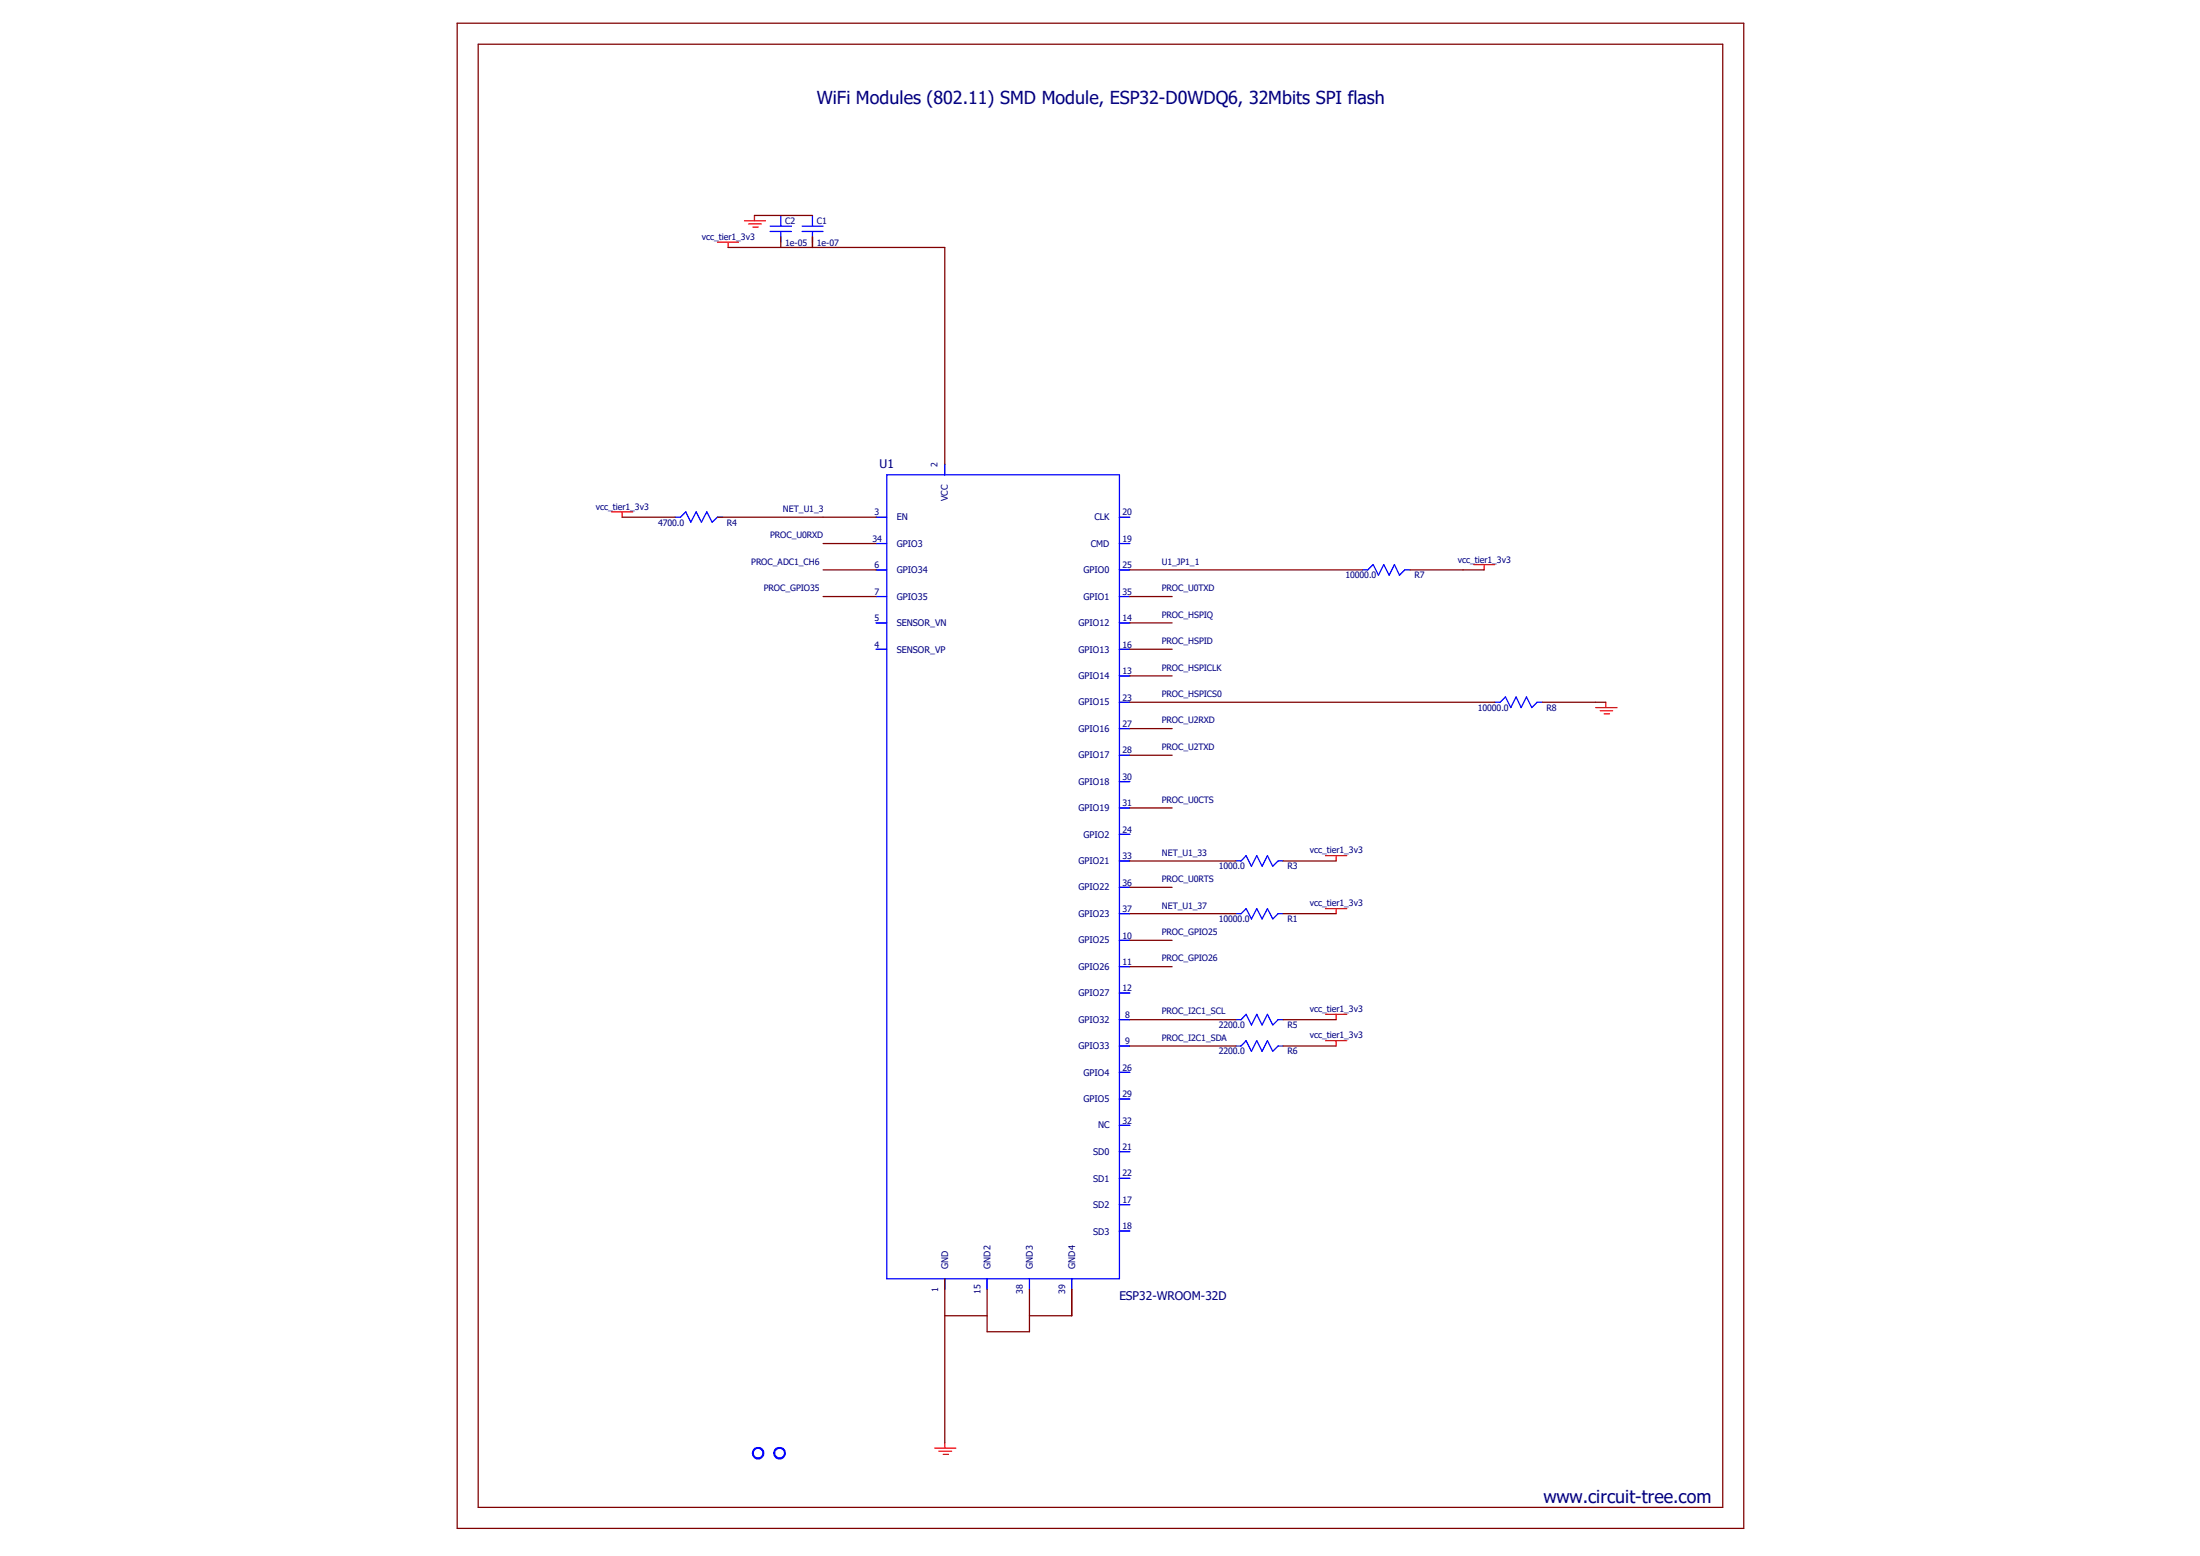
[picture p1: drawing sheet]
<svg xmlns="http://www.w3.org/2000/svg" width="297mm" height="210mm" viewBox="0 0 297 210" stroke-linecap="round" stroke-linejoin="round" font-family="sans-serif">
<path d="M61.4 3l174.2 203.6M235.6 3l-174.2 203.6" fill="none" stroke="#fff" stroke-width=".14"/>
<g fill="none" stroke="#f00" stroke-width=".17">
<path d="M96.9 32.7h2.8M98.3 32.7v.7M100.5 29.8h2.8M101 30.2h1.8M101.6 30.6h.8M101.9 29.1v.7M82.5 69.1h2.9M84 69.1v.7M199 76.2h2.8M200.4 76.2v.7M215.4 95.5h2.9M216 95.9h1.7"/>
<path d="M216.6 96.4h.7M216.8 94.8v.7M178.9 115.5h2.9M180.4 115.5v.7M178.9 136.9h2.9M178.9 122.6h2.9M180.4 122.6v.7M180.4 136.9v.7M178.9 140.5h2.9M180.4 140.5v.7M126.2 195.5h2.8M126.7 195.9h1.8"/>
<path d="M127.3 196.3h.8M127.6 194.7v.8"/>
</g>
<path d="M61.7 3.1h173.7v203.2h-173.7zM64.6 6h168v197.5h-168z" fill="none" stroke="#800000" stroke-width=".17"/>
<g fill="none" stroke="#00f" stroke-width=".17">
<path d="M104 30.5h2.8M104 31.2h2.8M105.4 29.1v1.4M105.4 31.2v1.5M108.3 30.5h2.8M108.3 31.2h2.8M109.7 29.1v1.4M109.7 31.2v1.5M91.1 69.8h.8l.7-.7 .7 1.4 .7-1.4 .7 1.4 .7-1.4 .7 1.4 .8-.7h.7M118.3 76.9h1.4M118.3 69.8h1.4M118.3 73.4h1.4"/>
<path d="M119.7 64.1h31.4v108.5h-31.4zM127.6 62.7v1.4M151.1 76.9h1.4M151.1 69.8h1.4M151.1 73.4h1.4M183.9 76.9h.8l.7-.7 .7 1.4 .7-1.4 .7 1.4 .8-1.4 .6 1.4 .8-.7h.7M118.3 80.5h1.4M118.3 84.1h1.4M118.3 87.6h1.4M151.1 94.8h1.4M151.1 80.5h1.4M151.1 84.1h1.4"/>
<path d="M151.1 87.6h1.4M151.1 91.2h1.4M151.1 98.3h1.4M201.8 94.8h.7l.7-.7 .8 1.4 .7-1.4 .7 1.4 .7-1.4 .7 1.4 .7-.7h.7M151.1 116.2h1.4M151.1 101.9h1.4M151.1 105.5h1.4M151.1 109.1h1.4M151.1 112.6h1.4M151.1 119.8h1.4M166.8 116.2h.8l.6-.7 .8 1.4 .7-1.4 .7 1.4 .7-1.4 .7 1.4 .8-.7h.6M151.1 137.6h1.4"/>
<path d="M151.1 123.3h1.4M151.1 126.9h1.4M151.1 130.5h1.4M151.1 134h1.4M166.8 137.6h.8l.6-.7 .8 1.4 .7-1.4 .7 1.4 .7-1.4 .7 1.4 .8-.7h.6M166.8 123.3h.8l.6-.7 .8 1.4 .7-1.4 .7 1.4 .7-1.4 .7 1.4 .8-.7h.6M151.1 141.2h1.4M151.1 144.7h1.4M151.1 148.3h1.4M151.1 151.9h1.4M151.1 155.4h1.4M151.1 159h1.4"/>
<path d="M166.8 141.2h.8l.6-.7 .8 1.4 .7-1.4 .7 1.4 .7-1.4 .7 1.4 .8-.7h.6M127.6 172.6v1.4M133.3 172.6v1.4M139 172.6v1.4M144.7 172.6v1.4M151.1 162.6h1.4M151.1 166.2h1.4"/>
</g>
<g fill="none" stroke="#00f" stroke-width=".14">
<path d="M118.3 69.8h1.4M118.3 73.4h1.4M118.3 76.9h1.4M127.6 62.7v1.4M151.1 69.8h1.4M151.1 73.4h1.4M151.1 76.9h1.4M118.3 80.5h1.4M118.3 84.1h1.4M118.3 87.6h1.4M151.1 80.5h1.4M151.1 84.1h1.4"/>
<path d="M151.1 87.6h1.4M151.1 91.2h1.4M151.1 94.8h1.4M151.1 98.3h1.4M151.1 101.9h1.4M151.1 105.5h1.4M151.1 109.1h1.4M151.1 112.6h1.4M151.1 116.2h1.4M151.1 119.8h1.4M151.1 123.3h1.4M151.1 126.9h1.4"/>
<path d="M151.1 130.5h1.4M151.1 134h1.4M151.1 137.6h1.4M151.1 141.2h1.4M151.1 144.7h1.4M151.1 148.3h1.4M151.1 151.9h1.4M151.1 155.4h1.4M151.1 159h1.4M127.6 172.6v1.4M133.3 172.6v1.4M139 172.6v1.4"/>
<path d="M144.7 172.6v1.4M151.1 162.6h1.4M151.1 166.2h1.4"/>
</g>
<path d="M101.9 195.5a.8 .8 0 0 1 1.2 .3 .8 .8 0 0 1-.6 1.1 .8 .8 0 0 1-.9-.8h.1a.64 .64 0 0 1 .8-.6 .64 .64 0 0 1 .3 1 .64 .64 0 0 1-1-.1l-.1-.3h-.1z" fill-rule="evenodd" fill="#00f"/>
<path d="M101.9 195.5a.8 .8 0 0 1 1.2 .3 .8 .8 0 0 1-.6 1.1 .8 .8 0 0 1-.9-.8h.1a.64 .64 0 0 1 .8-.6 .64 .64 0 0 1 .3 1 .64 .64 0 0 1-1-.1l-.1-.3h-.1z" fill="none" stroke="#00f" stroke-width=".14"/>
<path d="M104.7 195.5a.8 .8 0 0 1 1.3 .3 .8 .8 0 0 1-.6 1.1 .8 .8 0 0 1-1-.8h.2a.65 .65 0 0 1 .8-.6 .65 .65 0 0 1 .4 .9 .65 .65 0 0 1-.9 .2l-.3-.2v-.3h-.2z" fill-rule="evenodd" fill="#00f"/>
<path d="M104.7 195.5a.8 .8 0 0 1 1.3 .3 .8 .8 0 0 1-.6 1.1 .8 .8 0 0 1-1-.8h.2a.65 .65 0 0 1 .8-.6 .65 .65 0 0 1 .4 .9 .65 .65 0 0 1-.9 .2l-.3-.2v-.3h-.2z" fill="none" stroke="#00f" stroke-width=".14"/>
<g fill="none" stroke="#800000" stroke-width=".17">
<path d="M98.3 33.4h29.3v29.3M101.9 29.1h7.8M105.4 32v1.4M109.7 32v1.4M84 69.8h7.1M96.9 69.8h21.4M111.1 76.9h7.2M111.1 73.4h7.2M152.5 76.9h31.4M190.4 76.9h10M111.1 80.5h7.2M152.5 94.8h49.3"/>
<path d="M152.5 80.5h5.7M152.5 91.2h5.7M152.5 84.1h5.7M152.5 87.6h5.7M152.5 98.3h5.7M208.2 94.8h8.6M152.5 116.2h14.3M152.5 101.9h5.7M152.5 109.1h5.7M152.5 119.8h5.7M173.2 116.2h7.2M152.5 137.6h14.3"/>
<path d="M152.5 123.3h14.3M152.5 126.9h5.7M152.5 130.5h5.7M173.2 137.6h7.2M173.2 123.3h7.2M152.5 141.2h14.3M173.2 141.2h7.2M127.6 172.6v22.1M127.6 177.6h5.7M133.3 174v5.7h5.7v-5.7M144.7 174v3.6h-5.7"/>
</g>
<g font-size="2.4" fill="#000080">
<text x="110.3" y="14">WiFi Modules (802.11) SMD Module, ESP32-D0WDQ6, 32Mbits SPI flash</text>
<text x="208.4" y="202.9">www.circuit-tree.com</text>
</g>
<g font-size="1.6" fill="#000080">
<text x="118.7" y="63.2">U1</text>
<text x="151.1" y="175.5">ESP32-WROOM-32D</text>
</g>
<g font-size="1.2" fill="#000080">
<text x="94.7" y="32.4">vcc_tier1_3v3</text>
<text x="106" y="33.2">1e-05</text>
<text x="106" y="30.2">C2</text>
<text x="110.3" y="33.2">1e-07</text>
<text x="110.3" y="30.2">C1</text>
<text x="126.6" y="63" transform="rotate(-90 126.6 63)">2</text>
<text x="80.4" y="68.8">vcc_tier1_3v3</text>
<text x="88.9" y="71">4700.0</text>
<text x="98.1" y="71">R4</text>
<text x="105.7" y="69.1">NET_U1_3</text>
<text x="118.1" y="69.6">3</text>
<text x="121.1" y="70.2">EN</text>
<text x="128" y="67.6" transform="rotate(-90 128 67.6)">VCC</text>
<text x="147.7" y="70.2">CLK</text>
<text x="151.6" y="69.6">20</text>
<text x="101.4" y="76.2">PROC_ADC1_CH6</text>
<text x="104" y="72.6">PROC_U0RXD</text>
<text x="117.8" y="73.2">34</text>
<text x="118.1" y="76.7">6</text>
<text x="121.1" y="73.8">GPIO3</text>
<text x="121.1" y="77.4">GPIO34</text>
<text x="146.3" y="77.4">GPIO0</text>
<text x="147.3" y="73.8">CMD</text>
<text x="151.6" y="73.2">19</text>
<text x="151.6" y="76.7">25</text>
<text x="156.8" y="76.2">U1_JP1_1</text>
<text x="196.8" y="75.9">vcc_tier1_3v3</text>
<text x="103.1" y="79.8">PROC_GPIO35</text>
<text x="118.1" y="80.3">7</text>
<text x="118.1" y="83.9">5</text>
<text x="121.1" y="80.9">GPIO35</text>
<text x="146.3" y="80.9">GPIO1</text>
<text x="151.6" y="80.3">35</text>
<text x="151.6" y="83.9">14</text>
<text x="156.8" y="83.4">PROC_HSPIQ</text>
<text x="156.8" y="79.8">PROC_U0TXD</text>
<text x="181.7" y="78.1">10000.0</text>
<text x="191" y="78.1">R7</text>
<text x="118.1" y="87.4">4</text>
<text x="121.1" y="84.5">SENSOR_VN</text>
<text x="121.1" y="88.1">SENSOR_VP</text>
<text x="145.6" y="84.5">GPIO12</text>
<text x="145.6" y="88.1">GPIO13</text>
<text x="151.6" y="87.4">16</text>
<text x="156.8" y="86.9">PROC_HSPID</text>
<text x="145.6" y="91.7">GPIO14</text>
<text x="145.6" y="95.2">GPIO15</text>
<text x="151.6" y="91">13</text>
<text x="151.6" y="94.6">23</text>
<text x="156.8" y="94.1">PROC_HSPICS0</text>
<text x="156.8" y="90.5">PROC_HSPICLK</text>
<text x="199.5" y="95.9">10000.0</text>
<text x="208.8" y="95.9">R8</text>
<text x="145.6" y="98.8">GPIO16</text>
<text x="151.6" y="98.1">27</text>
<text x="151.6" y="101.7">28</text>
<text x="156.8" y="97.6">PROC_U2RXD</text>
<text x="156.8" y="101.2">PROC_U2TXD</text>
<text x="145.6" y="102.4">GPIO17</text>
<text x="145.6" y="105.9">GPIO18</text>
<text x="151.6" y="105.3">30</text>
<text x="145.6" y="109.5">GPIO19</text>
<text x="146.3" y="113.1">GPIO2</text>
<text x="151.6" y="108.8">31</text>
<text x="151.6" y="112.4">24</text>
<text x="156.8" y="108.3">PROC_U0CTS</text>
<text x="145.6" y="116.6">GPIO21</text>
<text x="151.6" y="116">33</text>
<text x="151.6" y="119.5">36</text>
<text x="156.8" y="115.5">NET_U1_33</text>
<text x="156.8" y="119">PROC_U0RTS</text>
<text x="164.5" y="117.3">1000.0</text>
<text x="173.8" y="117.3">R3</text>
<text x="176.8" y="115.2">vcc_tier1_3v3</text>
<text x="145.6" y="120.2">GPIO22</text>
<text x="145.6" y="123.8">GPIO23</text>
<text x="151.6" y="123.1">37</text>
<text x="156.8" y="122.6">NET_U1_37</text>
<text x="164.5" y="124.5">10000.0</text>
<text x="173.8" y="124.5">R1</text>
<text x="176.8" y="122.3">vcc_tier1_3v3</text>
<text x="145.6" y="127.3">GPIO25</text>
<text x="145.6" y="130.9">GPIO26</text>
<text x="151.6" y="126.7">10</text>
<text x="151.6" y="130.3">11</text>
<text x="156.8" y="126.2">PROC_GPIO25</text>
<text x="156.8" y="129.8">PROC_GPIO26</text>
<text x="145.6" y="134.5">GPIO27</text>
<text x="151.6" y="133.8">12</text>
<text x="151.9" y="137.4">8</text>
<text x="156.8" y="136.9">PROC_I2C1_SCL</text>
<text x="176.8" y="136.6">vcc_tier1_3v3</text>
<text x="145.6" y="138">GPIO32</text>
<text x="145.6" y="141.6">GPIO33</text>
<text x="151.9" y="141">9</text>
<text x="156.8" y="140.5">PROC_I2C1_SDA</text>
<text x="164.5" y="138.8">2200.0</text>
<text x="164.5" y="142.3">2200.0</text>
<text x="173.8" y="138.8">R5</text>
<text x="173.8" y="142.3">R6</text>
<text x="176.8" y="140.2">vcc_tier1_3v3</text>
<text x="146.3" y="145.2">GPIO4</text>
<text x="146.3" y="148.8">GPIO5</text>
<text x="151.6" y="144.5">26</text>
<text x="151.6" y="148.1">29</text>
<text x="147.6" y="155.9">SD0</text>
<text x="148.3" y="152.3">NC</text>
<text x="151.6" y="151.7">32</text>
<text x="151.6" y="155.2">21</text>
<text x="147.6" y="159.5">SD1</text>
<text x="151.6" y="158.8">22</text>
<text x="147.6" y="163">SD2</text>
<text x="147.6" y="166.6">SD3</text>
<text x="151.6" y="162.4">17</text>
<text x="151.6" y="165.9">18</text>
<text x="128" y="171.2" transform="rotate(-90 128 171.2)">GND</text>
<text x="133.7" y="171.2" transform="rotate(-90 133.7 171.2)">GND2</text>
<text x="139.4" y="171.2" transform="rotate(-90 139.4 171.2)">GND3</text>
<text x="145.2" y="171.2" transform="rotate(-90 145.2 171.2)">GND4</text>
<text x="126.7" y="174.3" transform="rotate(-90 126.7 174.3)">1</text>
<text x="132.4" y="174.7" transform="rotate(-90 132.4 174.7)">15</text>
<text x="138.1" y="174.7" transform="rotate(-90 138.1 174.7)">38</text>
<text x="143.8" y="174.7" transform="rotate(-90 143.8 174.7)">39</text>
</g>
</svg>
